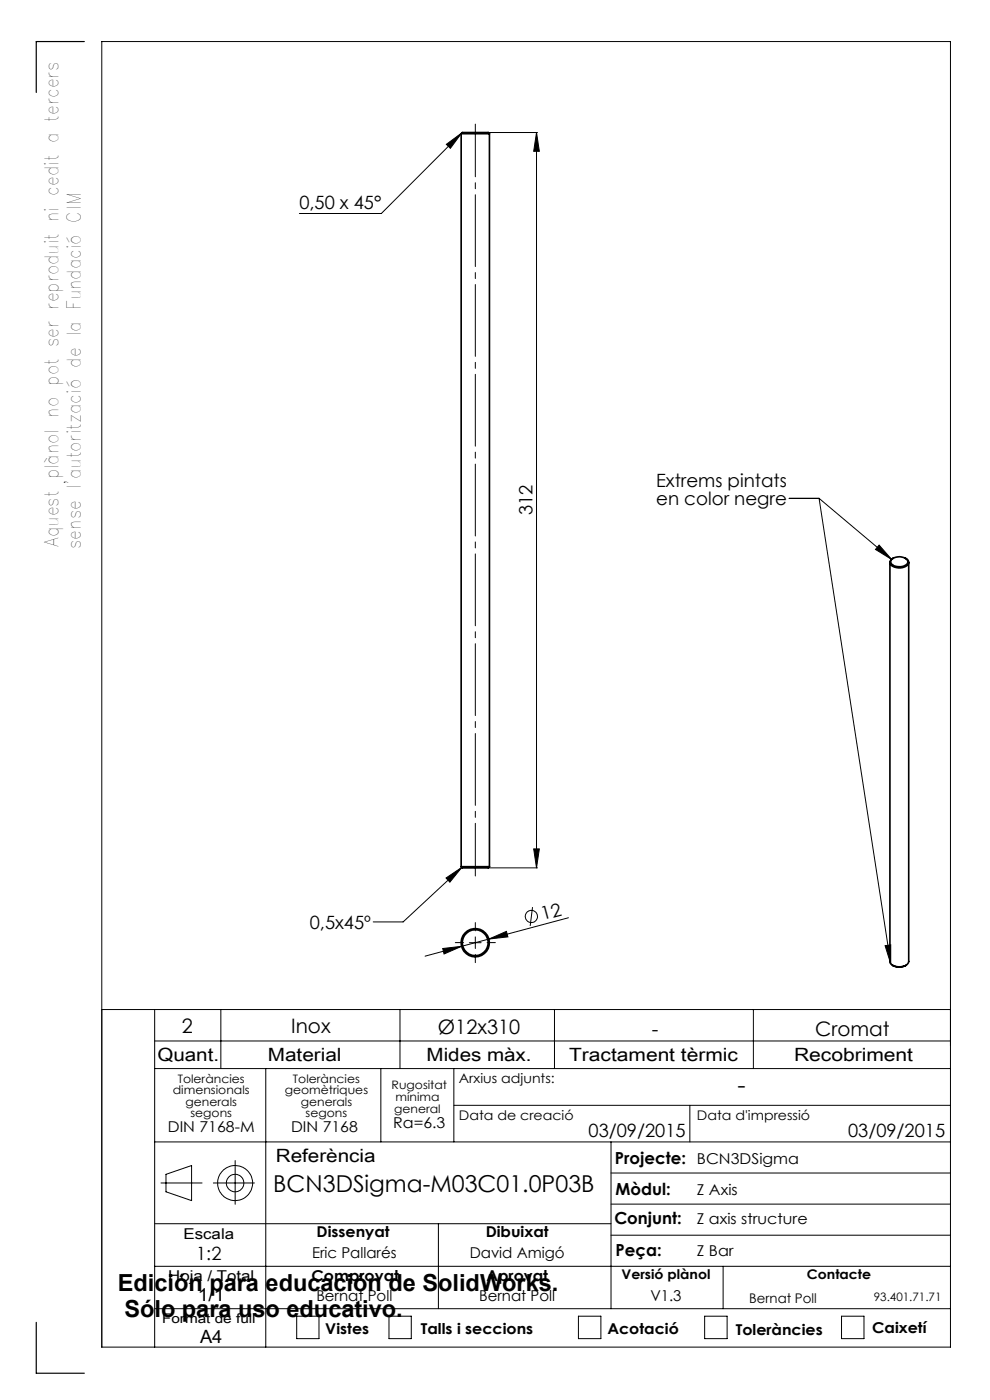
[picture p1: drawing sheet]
<svg xmlns="http://www.w3.org/2000/svg" width="210mm" height="297mm" viewBox="0 0 210 297" stroke-linecap="round" stroke-linejoin="round" font-family="sans-serif">
<g fill="none" stroke="#000" stroke-width=".21">
<path d="M94.7 30.6l3.2-2.4-2.4 3.3zM97.9 28.2l-17 17.1h-17.4M103.8 28.1h10.2M113.8 28.1l.6 4h-1.2zM113.8 28.1v156M167.4 105.7h6.3M173.7 105.7l15.4 13M173.7 105.7l15.2 98.8M186.5 115.6l2.6 3.1-3.4-2.1zM94.6 186.3l3.4-2.3-2.6 3.1zM98 184l-12.5 11.6h-6.3M99.6 200h2.5"/>
<path d="M100.8 198.8v2.4M103.7 199.2l-5.8 1.6M103.7 199.2l3.7-1.6 .3 1.2zM103.8 184.1h10.2M113 192.4l-.5 4M113.2 180.1h1.2l-.6 4zM120.6 194.7l-16.9 4.5M21.6 214.2h180M32.8 214.2v71.6M46.8 214.2v12.5M84.8 214.2v12.5M93.9 201.2l4-.4-3.7 1.6z"/>
<path d="M97.9 200.8l-7.7 2M117.6 214.2v12.5M159.8 214.2v12.5M187.7 200.6l1.2-.2v4.1zM32.8 220.8h168.8M32.8 226.7h168.8M56.4 226.7v59.1M80.8 226.7v15.5M96.3 226.7v15.5M96.3 234.5h105.3M146.3 234.5v7.7M32.8 259.6h96.8"/>
<path d="M32.8 242.2h168.8M34.1 251h8.8M35.2 249.1l5.4-1.8v7.4l-5.4-1.9zM45.3 251h8.7M49.9 246.2v9.3M93 259.6v18M129.6 242.2v35.4M129.6 255.4h72M129.6 248.8h72M32.8 277.6h168.8M32.8 268.6h168.8M62.9 279.2h4.8v4.8h-4.8z"/>
<path d="M82.5 279.2h4.7v4.8h-4.7zM122.7 279.2h4.8v4.8h-4.8zM129.6 262h72M149.5 279.2h4.7v4.8h-4.7zM153.4 268.6v9M178.5 279.2h4.8v4.8h-4.8zM21.6 285.8h180v-277h-180v277"/>
<circle cx="112.7" cy="194.4" r="1.3"/>
<circle cx="49.9" cy="251" r="3.7"/>
<circle cx="49.9" cy="251" r="1.86"/>
</g>
<path d="M98.3 200h-1.7M100.8 197.5v-1.8M103.3 200h1.8M100.8 202.5v1.7" fill="none" stroke="#000" stroke-width=".21" stroke-dasharray="15.2 1.3 1.3 1.3"/>
<path d="M100.8 26.3v159.5" fill="none" stroke="#000" stroke-width=".21" stroke-dasharray="15.2 1.3 1.3 1.3" stroke-dashoffset="4.1"/>
<path d="M17.9 8.8h-10.2v10.8M7.7 280.5v10.8h10.2" fill="none" stroke="#000" stroke-width=".25"/>
<g fill="#000">
<path d="M94.7 30.6l3.2-2.4-2.4 3.3z"/>
<path d="M94.6 186.3l3.4-2.3-2.6 3.1zM186.5 115.6l2.6 3.1-3.4-2.1zM187.7 200.6l1.2-.2v4.1z"/>
<path d="M113.2 180.1h1.2l-.6 4zM113.8 28.1l.6 4h-1.2z"/>
<path d="M93.9 201.2l.3 1.2 3.7-1.6zM103.7 199.2l4-.4-.3-1.2z"/>
</g>
<g fill="none" stroke="#000" stroke-width=".35">
<path d="M97.8 28.4h6M97.8 28.4a1.18 1.18 0 0 1 1.2-.3h4.6l.2 .3M97.8 28.4v155.5M103.8 28.4v155.5M188.8 119.3v84.7a.84 .84 0 0 0 .5 .8M189.3 118.5a2.49 2.49 0 0 1 3.2 .4 .99 .99 0 0 1-1 1.3 2.09 2.09 0 0 1-2.6-1zM189.4 118.4a.95 .95 0 0 0-.6 1.1 .95 .95 0 0 0 .9 .8 2.6 2.6 0 0 0 3-.7 .94 .94 0 0 0-.6-1.2M192.8 119.3v84.7a2.1 2.1 0 0 1-2.7 1.1l-.8-.3M97.8 183.9h6M97.8 183.9a1.18 1.18 0 0 0 1.2 .2h4.6l.2-.2M189.3 204.8a2.75 2.75 0 0 0 2.9 0"/>
<circle cx="100.8" cy="200" r="2.75"/>
<circle cx="100.8" cy="200" r="3"/>
</g>
<g font-size="5">
<text x="25" y="273.9">Edición para educación de SolidWorks.</text>
<text x="26.4" y="279.4">Sólo para uso educativo.</text>
</g>
<g font-size="4.9">
<text x="156.5" y="231.8">-</text>
<text x="58" y="253">BCN3DSigma-M03C01.0P03B</text>
</g>
<g font-size="4.2">
<text x="38.6" y="219">2</text>
<text x="61.8" y="219.2">Inox</text>
<text x="92.9" y="219.4">Ø12x310</text>
<text x="138.3" y="219.7">-</text>
<text x="172.9" y="219.7">Cromat</text>
</g>
<g font-size="4">
<text x="12.4" y="116" transform="rotate(-90 12.4 116)">Aquest plànol no pot ser reproduit ni cedit a tercers</text>
<text x="17.2" y="116.4" transform="rotate(-90 17.2 116.4)">sense l'autorització de la Fundació CIM</text>
</g>
<g font-size="3.9">
<text x="63.5" y="44.4">0,50 x 45°</text>
<text x="139.2" y="103.3">Extrems pintats</text>
<text x="139.2" y="107.2">en color negre</text>
<text x="113" y="109.3" transform="rotate(-90 113 109.3)">312</text>
<text x="65.7" y="197.1">0,5x45º</text>
<text x="115.2" y="195.3" transform="rotate(-15 115.2 195.3)">12</text>
<text x="33.4" y="225">Quant.</text>
<text x="56.8" y="225">Material</text>
<text x="90.5" y="225">Mides màx.</text>
<text x="120.7" y="225">Tractament tèrmic</text>
<text x="168.4" y="225">Recobriment</text>
<text x="124.8" y="241.3">03/09/2015</text>
<text x="179.9" y="241.3">03/09/2015</text>
<text x="58.5" y="246.5">Referència</text>
<text x="41.6" y="267.2">1:2</text>
<text x="41.9" y="276.1">1/1</text>
<text x="42.4" y="284.9">A4</text>
</g>
<g font-size="3.5">
<text x="130.5" y="246.8">Projecte:</text>
<text x="130.6" y="253.4">Mòdul:</text>
<text x="130.3" y="259.8">Conjunt:</text>
<text x="130.6" y="266.4">Peça:</text>
</g>
<g font-size="3.2">
<text x="83.4" y="239.3">Ra=6.3</text>
<text x="35.6" y="240.1">DIN 7168-M</text>
<text x="61.7" y="240.1">DIN 7168</text>
<text x="147.8" y="246.8">BCN3DSigma</text>
<text x="147.8" y="253.4">Z Axis</text>
<text x="38.9" y="262.9">Escala</text>
<text x="67.2" y="262.5">Dissenyat</text>
<text x="103" y="262.5">Dibuixat</text>
<text x="147.8" y="259.8">Z axis structure</text>
<text x="66.2" y="266.8">Eric Pallarés</text>
<text x="99.6" y="266.8">David Amigó</text>
<text x="147.8" y="266.4">Z Bar</text>
<text x="35.7" y="271.7">Hoja / Total</text>
<text x="66.1" y="271.7">Comprovat</text>
<text x="103.2" y="271.7">Aprovat</text>
<text x="67.1" y="276.1">Bernat Poll</text>
<text x="101.6" y="276.1">Bernat Poll</text>
<text x="138" y="276.1">V1.3</text>
<text x="69" y="283.1">Vistes</text>
<text x="89.3" y="283.1">Talls i seccions</text>
<text x="128.8" y="283.1">Acotació</text>
<text x="156.1" y="283.2">Toleràncies</text>
<text x="185" y="282.8">Caixetí</text>
</g>
<g font-size="2.8">
<text x="97.3" y="229.6">Arxius adjunts:</text>
<text x="97.3" y="237.7">Data de creació</text>
<text x="147.8" y="237.7">Data d'impressió</text>
<text x="131.8" y="271.4">Versió plànol</text>
<text x="171.2" y="271.4">Contacte</text>
<text x="34.4" y="280.7">Format de full</text>
<text x="158.9" y="276.3">Bernat Poll</text>
</g>
<g font-size="2.5">
<text x="36.7" y="232.1">dimensionals</text>
<text x="37.7" y="229.6">Toleràncies</text>
<text x="60.4" y="232.1">geomètriques</text>
<text x="62.1" y="229.6">Toleràncies</text>
<text x="83.1" y="231">Rugositat</text>
<text x="83.9" y="233.5">mínima</text>
<text x="39.4" y="234.6">generals</text>
<text x="40.4" y="237.1">segons</text>
<text x="63.8" y="234.6">generals</text>
<text x="64.8" y="237.1">segons</text>
<text x="83.6" y="236.2">general</text>
<text x="185.4" y="276.1">93.401.71.71</text>
</g>
</svg>
